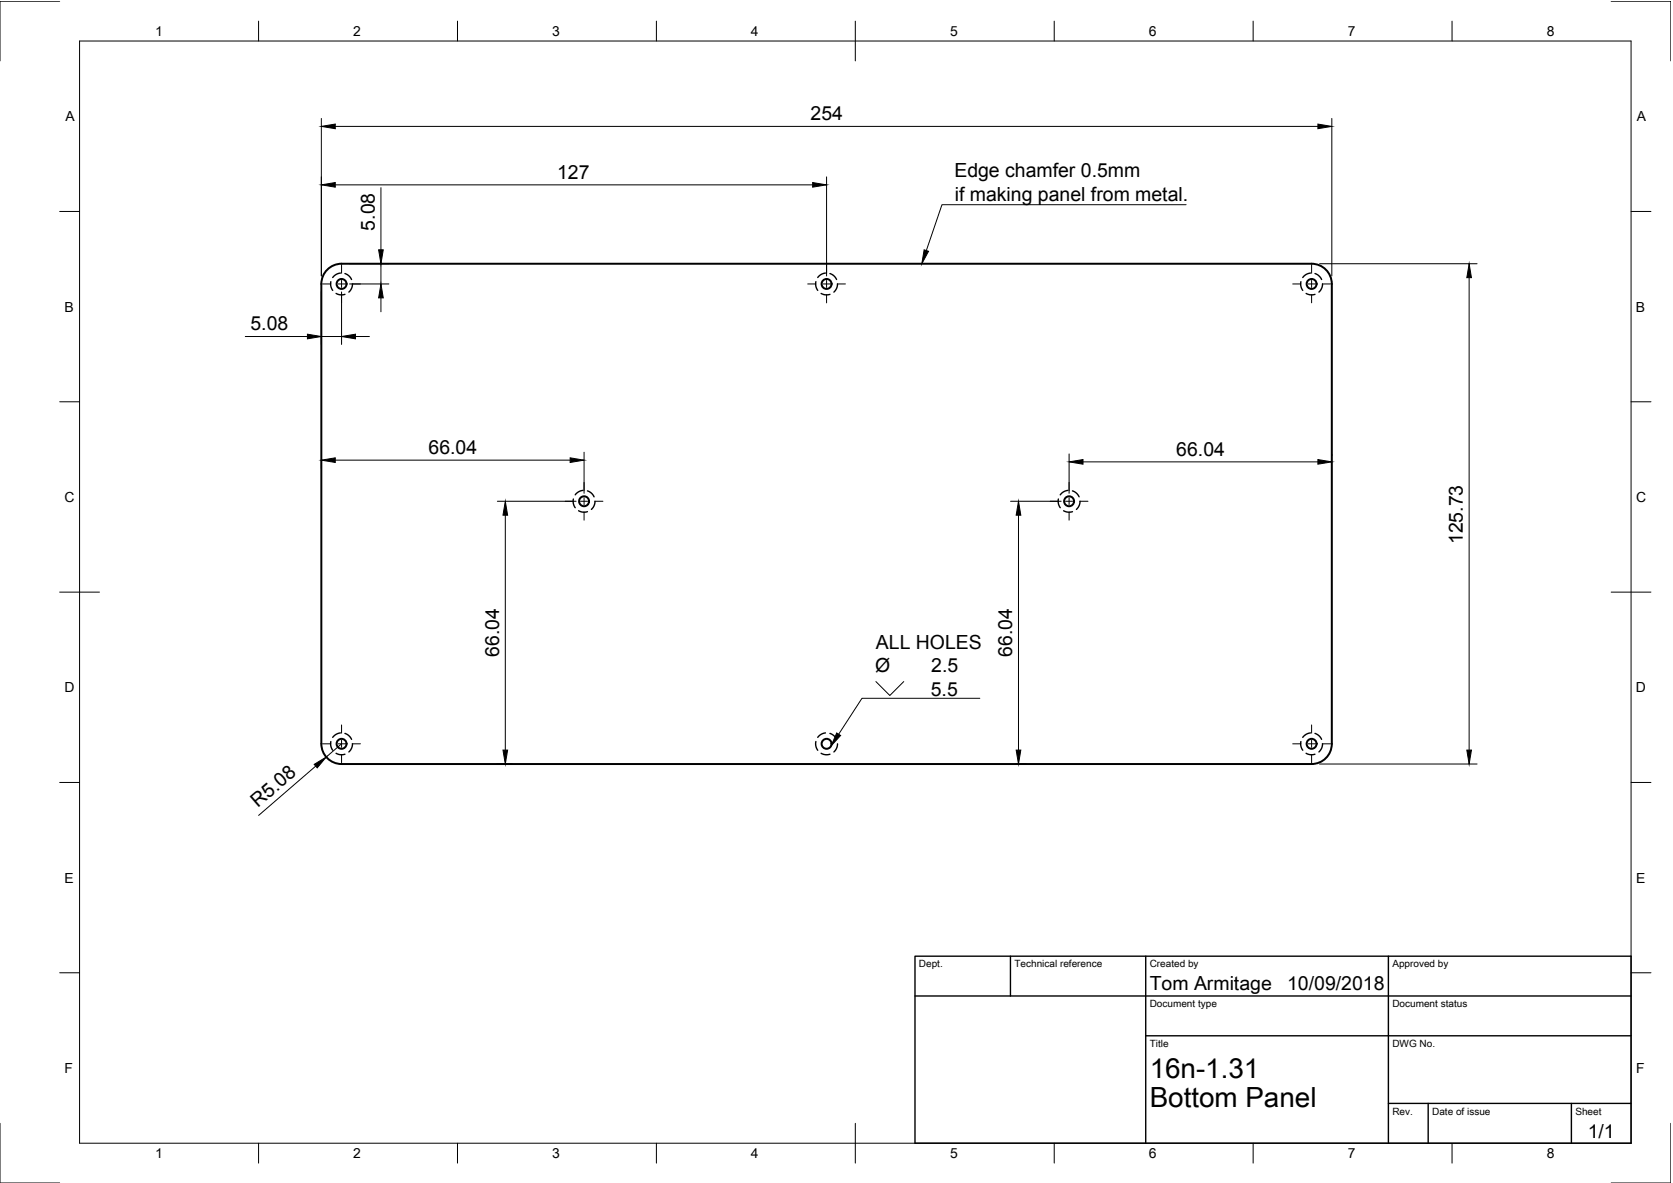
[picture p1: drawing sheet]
<svg xmlns="http://www.w3.org/2000/svg" width="420mm" height="297mm" viewBox="0 0 420 297" stroke-linecap="round" stroke-linejoin="round" font-family="sans-serif">
<!-- layer: Hidden -->
<g fill="none" stroke="#000" stroke-width=".35">
<path d="M83.1 70.7v1.2l.5 1M84.4 73.7l1.1 .3 1.1-.1M85.5 68.6l-1.1 .3-.8 .8M86.6 68.7l1 .5 .7 1M88.5 71.3l-.2 1.1-.7 .9M204.9 70.7v1.2l.5 1M206.2 73.7l1.2 .3 1-.1M207.3 68.6l-1.1 .3-.8 .8M208.4 68.7l1 .5 .7 1M210.3 71.3l-.2 1.1-.7 .9M326.7 70.7v1.2l.5 1M328 73.7l1.2 .3 1-.1"/>
<path d="M329.1 68.6l-1 .3-.9 .8M330.2 68.7l1 .5 .7 1M332.1 71.3l-.2 1.1-.7 .9M144 125.3v1.1l.5 1.1M145.3 128.2l1.1 .4 1.1-.1M146.4 123.1l-1.1 .4-.8 .7M147.5 123.3l1 .5 .7 .9M149.4 125.9l-.2 1.1-.7 .9M265.8 125.3v1.1l.5 1.1M267.1 128.2l1.2 .4 1-.1M268.2 123.1l-1 .4-.9 .7M269.3 123.3l1 .5 .7 .9"/>
<path d="M271.2 125.9l-.2 1.1-.7 .9M83.1 186.2v1.1l.5 1.1M84.4 189.1l1.1 .4 1.1-.1M85.5 184l-1.1 .4-.8 .7M86.6 184.2l1 .5 .7 .9M88.5 186.8l-.2 1.1-.7 .9M204.9 186.2v1.1l.5 1.1M206.2 189.1l1.2 .4 1-.1M207.3 184l-1.1 .4-.8 .7M208.4 184.2l1 .5 .7 .9M210.3 186.8l-.2 1.1-.7 .9M326.7 186.2v1.1l.5 1.1"/>
<path d="M328 189.1l1.2 .4 1-.1M329.1 184l-1 .4-.9 .7M330.2 184.2l1 .5 .7 .9M332.1 186.8l-.2 1.1-.7 .9"/>
</g>
<!-- layer: Visible -->
<g fill="none" stroke="#000" stroke-width=".5">
<path d="M85.8 191.8h243.6M329.4 191.8a5.1 5.1 0 0 0 5.1-5v-115.5a5.1 5.1 0 0 0-5.1-5.1h-243.6a5.1 5.1 0 0 0-5.1 5.1v115.5a5.1 5.1 0 0 0 5.1 5"/>
<circle cx="85.8" cy="71.3" r="1.25"/>
<circle cx="207.6" cy="71.3" r="1.25"/>
<circle cx="329.4" cy="71.3" r="1.25"/>
<circle cx="146.7" cy="125.9" r="1.25"/>
<circle cx="268.5" cy="125.9" r="1.25"/>
<circle cx="85.8" cy="186.8" r="1.25"/>
<circle cx="207.6" cy="186.8" r="1.25"/>
<circle cx="329.4" cy="186.8" r="1.25"/>
</g>
<!-- layer: Border -->
<g fill="none" stroke="#000" stroke-width=".25">
<path d="M15 .3h-15v15M20 10.3h389.6v276.7h-389.6zM64.9 5.3v5M114.9 5.3v5M164.8 5.3v5M214.8 5.3v10M264.8 5.3v5M314.7 5.3v5M364.7 5.3v5M404.6 .3h15v15M15 53.1h5M409.6 53.1h5"/>
<path d="M15 100.9h5M409.6 100.9h5M15 148.7h10M404.6 148.7h10M15 196.5h5M409.6 196.5h5M15 244.3h5M409.6 244.3h5M0 282.1v14.9h15M64.9 287v5M114.9 287v5M164.8 287v5"/>
<path d="M214.8 282.1v9.9M264.8 287v5M314.7 287v5M364.7 287v5M419.6 282.1v14.9h-15"/>
</g>
<!-- layer: TitleBlock -->
<path d="M229.8 240.1h179.8v46.9h-179.8zM229.8 250.1h179.8M253.8 240.1v10M287.7 240.1v46.9M348.7 240.1v46.9M287.7 260.1h121.9M348.7 277.1h60.9M358.7 277.1v9.9M394.6 277.1v9.9" fill="none" stroke="#000" stroke-width=".35"/>
<!-- layer: Dimensions -->
<g fill="none" stroke="#000" stroke-width=".25">
<path d="M80.7 29.7v39.6M84.2 31.7h246.8M334.5 29.7v39.6M84.2 46.4h119.9M95.7 47.1v15.6M207.6 44.4v24.9M80.7 73.3v13.2M85.8 73.3v13.2M87.8 66.2h9.9M87.8 71.3h9.9M95.7 66.2v5.1M95.7 74.8v3.5"/>
<path d="M331.4 66.2h39.6M369 69.7v118.6M61.6 84.5h15.6M80.7 84.5h5.1M89.3 84.5h3.5M80.7 115.5v2M84.2 115.5h59M146.7 113.5v10.4M268.5 114v9.9M272 116h59M334.5 114v.6M124.9 125.9h19.8"/>
<path d="M126.9 129.4v58.9M253.8 125.9h12.7M255.8 129.4v58.9M79.3 192.4l-14.4 12.3M85.8 186.8l-3.9 3.3M124.9 191.8h3.6M255 191.8h2.8M331.4 191.8h39.6"/>
</g>
<g fill="#000" stroke="#000" stroke-width=".25">
<path d="M80.7 31.7l3.5-.5v1.1zM331 31.2l3.5 .5-3.5 .6zM80.7 46.4l3.5-.6v1.2zM204.1 45.8l3.5 .6-3.5 .6zM95.7 71.3l.6 3.5h-1.2zM95.1 62.7h1.2l-.6 3.5zM369 66.2l.5 3.5h-1.1zM77.2 83.9l3.5 .6-3.5 .6zM85.8 84.5l3.5-.6v1.2zM80.7 115.5l3.5-.5v1.1zM143.2 115l3.5 .5-3.5 .6zM268.5 116l3.5-.6v1.2z"/>
<path d="M331 115.4l3.5 .6-3.5 .6zM126.9 125.9l.6 3.5h-1.2zM255.8 125.9l.6 3.5h-1.2zM78.9 191.9l3-1.8-2.2 2.7zM126.3 188.3h1.2l-.6 3.5zM255.2 188.3h1.2l-.6 3.5zM368.4 188.3h1.1l-.5 3.5z"/>
</g>
<!-- layer: Center Lines -->
<g fill="none" stroke="#000" stroke-width=".25">
<path d="M81 71.3h2.1M84.9 71.3h1.8M85.8 66.6v2M85.8 70.4v1.8M85.8 74v2M88.5 71.3h2M202.8 71.3h2.1M206.7 71.3h1.8M207.6 66.6v2M207.6 70.4v1.8M207.6 74v2M210.3 71.3h2"/>
<path d="M324.7 71.3h2M328.5 71.3h1.8M329.4 66.6v2M329.4 70.4v1.8M329.4 74v2M332.1 71.3h2M141.9 125.9h2.1M145.8 125.9h1.8M146.7 121.1v2.1M146.7 125v1.8M146.7 128.5v2.1M149.4 125.9h2"/>
<path d="M263.7 125.9h2.1M267.6 125.9h1.8M268.5 121.1v2.1M268.5 125v1.8M268.5 128.5v2.1M271.2 125.9h2M81 186.8h2.1M84.9 186.8h1.8M85.8 182v2.1M85.8 185.9v1.8M85.8 189.4v2.1M88.5 186.8h2"/>
<path d="M324.7 186.8h2M328.5 186.8h1.8M329.4 182v2.1M329.4 185.9v1.8M329.4 189.4v2.1M332.1 186.8h2"/>
</g>
<!-- layer: Annotations -->
<path d="M297.9 51.4h-61.3l-4 11.5M220 171.1l3.5 3.5 3.5-3.5M246.1 175.3h-29.6l-5.9 9.1" fill="none" stroke="#000" stroke-width=".25"/>
<path d="M232.1 62.7l1.1 .4-1.7 3.1zM210.1 184l1 .7-2.4 2.6z" fill="#000" stroke="#000" stroke-width=".25"/>
<g font-size="7">
<text x="288.7" y="270.6">16n-1.31</text>
<text x="288.7" y="278.1">Bottom Panel</text>
</g>
<g font-size="4.9">
<text x="203.6" y="30.2">254</text>
<text x="139.9" y="44.9">127</text>
<text x="239.7" y="44.5">Edge chamfer 0.5mm</text>
<text x="239.8" y="50.4">if making panel from metal.</text>
<text x="94.1" y="57.9" transform="rotate(-90 94.1 57.9)">5.08</text>
<text x="62.9" y="83">5.08</text>
<text x="107.6" y="114">66.04</text>
<text x="295.4" y="114.4">66.04</text>
<text x="367.4" y="136.7" transform="rotate(-90 367.4 136.7)">125.73</text>
<text x="125.4" y="164.9" transform="rotate(-90 125.4 164.9)">66.04</text>
<text x="220" y="162.8">ALL HOLES</text>
<text x="254.2" y="164.9" transform="rotate(-90 254.2 164.9)">66.04</text>
<text x="219.8" y="168.8">Ø</text>
<text x="233.9" y="168.8">2.5</text>
<text x="233.8" y="174.6">5.5</text>
<text x="64.8" y="202.8" transform="rotate(-41 64.8 202.8)">R5.08</text>
<text x="288.7" y="248.6">Tom Armitage</text>
<text x="323.3" y="248.6">10/09/2018</text>
<text x="398.7" y="285.6">1/1</text>
</g>
<g font-size="3.5">
<text x="39" y="9.1">1</text>
<text x="88.7" y="9.1">2</text>
<text x="138.7" y="9.1">3</text>
<text x="188.6" y="9.1">4</text>
<text x="238.6" y="9.1">5</text>
<text x="288.5" y="9.1">6</text>
<text x="338.5" y="9.1">7</text>
<text x="388.5" y="9.1">8</text>
<text x="16.4" y="30.4">A</text>
<text x="411.1" y="30.4">A</text>
<text x="16.2" y="78.2">B</text>
<text x="410.8" y="78.2">B</text>
<text x="16.2" y="126">C</text>
<text x="410.9" y="126">C</text>
<text x="16.2" y="173.8">D</text>
<text x="410.8" y="173.8">D</text>
<text x="16.2" y="221.6">E</text>
<text x="410.9" y="221.6">E</text>
<text x="16.2" y="269.4">F</text>
<text x="410.9" y="269.4">F</text>
<text x="39" y="290.8">1</text>
<text x="88.7" y="290.8">2</text>
<text x="138.7" y="290.8">3</text>
<text x="188.6" y="290.8">4</text>
<text x="238.6" y="290.8">5</text>
<text x="288.5" y="290.8">6</text>
<text x="338.5" y="290.8">7</text>
<text x="388.5" y="290.8">8</text>
</g>
<g font-size="2.5">
<text x="230.8" y="242.9">Dept.</text>
<text x="254.8" y="242.9">Technical reference</text>
<text x="288.7" y="242.9">Created by</text>
<text x="349.7" y="242.9">Approved by</text>
<text x="288.7" y="252.9">Document type</text>
<text x="349.7" y="252.9">Document status</text>
<text x="288.7" y="262.9">Title</text>
<text x="349.7" y="262.9">DWG No.</text>
<text x="349.7" y="279.9">Rev.</text>
<text x="359.7" y="279.9">Date of issue</text>
<text x="395.6" y="279.9">Sheet</text>
</g>
</svg>
